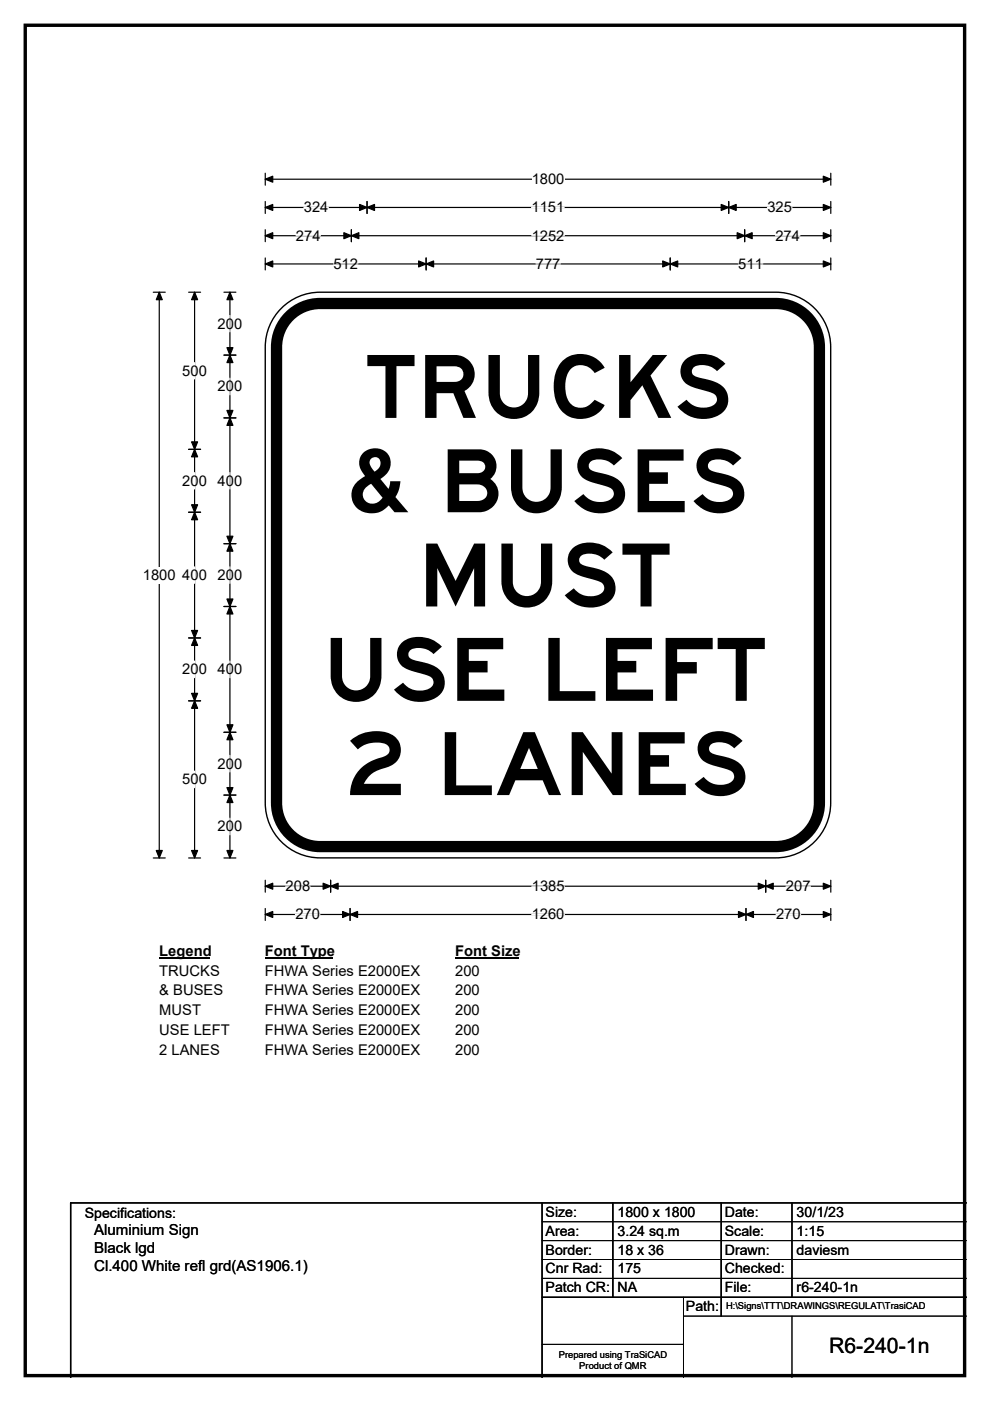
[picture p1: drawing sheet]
<svg xmlns="http://www.w3.org/2000/svg" width="210mm" height="297mm" viewBox="0 0 210 297" stroke-linecap="round" stroke-linejoin="round" font-family="sans-serif">
<path d="M5.4 5.4h199.2v286.3h-199.2z" fill="none" stroke="#000" stroke-width=".72"/>
<path d="M56.3 38h119.9M56.3 36.7v2.6M176.2 36.7v2.6" fill="none" stroke="#000" stroke-width=".25"/>
<path d="M56.3 38l1.5-.6v1.2zM174.6 37.4l1.6 .6-1.6 .6z" fill="#000" stroke="#000" stroke-width=".25"/>
<path d="M112.8 36.3h6.9v3.5h-6.9z" fill="#fff"/>
<g fill="none" stroke="#000" stroke-width=".25">
<path d="M56.3 44h119.9M56.3 42.7v2.6M56.3 48.7v2.5M56.3 54.7v2.5M56.3 50h119.9M56.3 56h119.9M74.5 48.7v2.5M77.9 42.7v2.6M90.4 54.7v2.5M142.2 54.7v2.5M154.6 42.7v2.6M157.9 48.7v2.5"/>
<path d="M176.2 42.7v2.6M176.2 48.7v2.5M176.2 54.7v2.5M32.5 62h2.6M33.8 62v119.9M32.5 181.9h2.6M56.3 186.6v2.6M56.3 192.6v2.6M56.3 187.9h119.9M56.3 193.9h119.9M70.1 186.6v2.6M74.3 192.6v2.6"/>
<path d="M158.2 192.6v2.6M162.4 186.6v2.6M176.2 186.6v2.6M176.2 192.6v2.6"/>
</g>
<g fill="#000" stroke="#000" stroke-width=".25">
<path d="M56.3 44l1.5-.7v1.3zM56.3 50l1.5-.7v1.3zM56.3 56l1.5-.7v1.3zM74.5 50l1.6-.7v1.3zM72.9 49.3l1.6 .7-1.6 .6zM77.9 44l1.5-.7v1.3zM76.3 43.3l1.6 .7-1.6 .6zM90.4 56l1.6-.7v1.3zM88.8 55.3l1.6 .7-1.6 .6zM140.6 55.3l1.6 .7-1.6 .6zM142.2 56l1.5-.7v1.3zM153 43.3l1.6 .7-1.6 .6z"/>
<path d="M154.6 44l1.5-.7v1.3zM156.4 49.3l1.5 .7-1.5 .6zM157.9 50l1.6-.7v1.3zM174.6 43.3l1.6 .7-1.6 .6zM174.6 49.3l1.6 .7-1.6 .6zM174.6 55.3l1.6 .7-1.6 .6zM33.8 62l.6 1.5h-1.3zM33.1 180.3h1.3l-.6 1.6zM56.3 187.9l1.5-.6v1.2zM56.3 193.9l1.5-.6v1.2zM70.1 187.9l1.6-.6v1.2zM68.5 187.3l1.6 .6-1.6 .6z"/>
<path d="M74.3 193.9l1.5-.6v1.2zM72.7 193.3l1.6 .6-1.6 .6zM156.6 193.3l1.6 .6-1.6 .6zM158.2 193.9l1.6-.6v1.2zM160.8 187.3l1.6 .6-1.6 .6zM162.4 187.9l1.6-.6v1.2zM174.6 187.3l1.6 .6-1.6 .6zM174.6 193.3l1.6 .6-1.6 .6z"/>
</g>
<g fill="none" stroke="#fff" stroke-width=".25">
<path d="M62.8 50h5.2M64.5 44h5.2M70.7 56h5.2M112.7 44h7M112.8 50h6.9M113.7 56h5.2M156.6 56h5.2M162.8 44h5.2M164.5 50h5.2M60.6 187.9h5.2M62.7 193.9h5.2M112.8 193.9h6.9"/>
<path d="M112.8 187.9h6.9M164.6 193.9h5.2M166.7 187.9h5.2"/>
</g>
<path d="M30.3 120.2h7v3.5h-7z" fill="#fff"/>
<g fill="none" stroke="#000" stroke-width=".25">
<path d="M40 62h2.5M41.3 62v119.9M47.5 62h2.5M47.5 75.3h2.5M48.8 62v119.9M40 95.3h2.5M47.5 88.6h2.5M40 108.6h2.5M47.5 115.3h2.5M40 135.3h2.5M47.5 128.6h2.5M40 148.6h2.5"/>
<path d="M47.5 155.3h2.5M47.5 168.6h2.5M40 181.9h2.5M47.5 181.9h2.5"/>
</g>
<g fill="#000" stroke="#000" stroke-width=".25">
<path d="M41.3 62l.6 1.5h-1.3zM48.8 75.3l.6 1.6h-1.3zM48.8 62l.6 1.5h-1.3zM48.1 73.7h1.3l-.6 1.6zM41.3 95.3l.6 1.6h-1.3zM40.6 93.7h1.3l-.6 1.6zM48.1 87h1.3l-.6 1.6zM48.8 88.6l.6 1.6h-1.3zM40.6 107h1.3l-.6 1.6zM41.3 108.6l.6 1.6h-1.3zM48.1 113.7h1.3l-.6 1.6zM48.8 115.3l.6 1.6h-1.3z"/>
<path d="M40.6 133.7h1.3l-.6 1.6zM41.3 135.3l.6 1.5h-1.3zM48.1 127h1.3l-.6 1.6zM48.8 128.6l.6 1.6h-1.3zM40.6 147h1.3l-.6 1.6zM41.3 148.6l.6 1.6h-1.3zM48.1 153.7h1.3l-.6 1.6zM48.8 155.3l.6 1.5h-1.3zM48.1 167h1.3l-.6 1.6zM48.8 168.6l.6 1.6h-1.3zM40.6 180.3h1.3l-.6 1.6zM48.1 180.3h1.3l-.6 1.6z"/>
</g>
<path d="M41.3 76.9v3.4M48.8 66.9v3.5M48.8 80.2v3.5M41.3 100.2v3.5M48.8 100.2v3.5M41.3 120.2v3.5M48.8 120.2v3.5M41.3 140.2v3.5M48.8 140.2v3.5M41.3 163.5v3.5M48.8 160.2v3.5M48.8 173.5v3.5" fill="none" stroke="#fff" stroke-width=".25"/>
<path d="M33.8 199.9h10.7v3.5h-10.7z" fill="#fff"/>
<path d="M33.8 203.2h10.7" fill="none" stroke="#000" stroke-width=".32"/>
<path d="M56.2 199.9h14.4v3.5h-14.4z" fill="#fff"/>
<path d="M56.2 203.2h14.4" fill="none" stroke="#000" stroke-width=".32"/>
<path d="M96.5 199.9h13.5v3.5h-13.5z" fill="#fff"/>
<path d="M96.5 203.2h13.5" fill="none" stroke="#000" stroke-width=".32"/>
<g fill="#fff">
<path d="M33.8 204.1h12.8v3.5h-12.8z"/>
<path d="M56.2 204.1h32.8v3.5h-32.8z"/>
<path d="M96.5 204.1h5.2v3.5h-5.2z"/>
<path d="M33.8 208.3h13.5v3.5h-13.5z"/>
<path d="M56.2 208.3h32.8v3.5h-32.8z"/>
<path d="M96.5 208.3h5.2v3.5h-5.2z"/>
<path d="M33.8 212.4h8.8v3.5h-8.8z"/>
<path d="M56.2 212.4h32.8v3.5h-32.8z"/>
<path d="M96.5 212.4h5.2v3.5h-5.2z"/>
<path d="M33.8 216.6h14.9v3.5h-14.9z"/>
<path d="M56.2 216.6h32.8v3.5h-32.8z"/>
<path d="M96.5 216.6h5.2v3.5h-5.2z"/>
<path d="M33.8 220.8h12.8v3.5h-12.8z"/>
<path d="M56.2 220.8h32.8v3.5h-32.8z"/>
<path d="M96.5 220.8h5.2v3.5h-5.2z"/>
</g>
<path d="M59.7 65.4a11.6 11.6 0 0 1 8.2-3.4h96.6a11.7 11.7 0 0 1 11.7 11.6v96.6a11.7 11.7 0 0 1-11.7 11.7h-96.6a11.7 11.7 0 0 1-11.6-11.7v-96.6a11.6 11.6 0 0 1 3.4-8.2z" fill-rule="evenodd" fill="#fff" stroke="#fff" stroke-width=".21"/>
<path d="M61.8 66.7a9.2 9.2 0 0 1 6.1-2.4h96.6a9.3 9.3 0 0 1 9.3 9.3v96.6a9.3 9.3 0 0 1-9.3 9.3h-96.6a9.2 9.2 0 0 1-9.2-9.3v-96.6a9.2 9.2 0 0 1 3.1-6.9z" fill="none" stroke="#000" stroke-width="2.4"/>
<path d="M59.7 65.4a11.6 11.6 0 0 1 8.2-3.4h96.6a11.7 11.7 0 0 1 11.7 11.6v96.6a11.7 11.7 0 0 1-11.7 11.7h-96.6a11.7 11.7 0 0 1-11.6-11.7v-96.6a11.6 11.6 0 0 1 3.4-8.2zM115 255v37M130 255v20M153 255v24M168 255v20M205 255h-190v37M115 275h90" fill="none" stroke="#000" stroke-width=".3"/>
<path d="M115 259h90M115 263h90M115 267h90M115 271h90M145 279h60M145 275v17M168 279v13M115 285h30" fill="none" stroke="#000" stroke-width=".21"/>
<g font-size="18.5">
<text x="77.4" y="88.6">TRUCKS</text>
<text x="73.2" y="108.6">&amp; BUSES</text>
<text x="88.7" y="128.6">MUST</text>
<text x="68.4" y="148.6">USE LEFT</text>
<text x="73.3" y="168.6">2 LANES</text>
</g>
<text font-size="4.5" x="175.9" y="286.9">R6-240-1n</text>
<g font-size="3.2">
<text x="20" y="261.9">Aluminium Sign</text>
<text x="20" y="265.7">Black lgd</text>
<text x="20" y="269.6">Cl.400 White refl grd(AS1906.1)</text>
</g>
<g font-size="3.1">
<text x="112.8" y="39.1">1800</text>
<text x="64.5" y="45">324</text>
<text x="112.7" y="45">1151</text>
<text x="162.8" y="45">325</text>
<text x="62.8" y="51">274</text>
<text x="112.8" y="51">1252</text>
<text x="164.5" y="51">274</text>
<text x="70.7" y="57">512</text>
<text x="113.7" y="57">777</text>
<text x="156.6" y="57">511</text>
<text x="46.2" y="69.7">200</text>
<text x="38.7" y="79.7">500</text>
<text x="46.2" y="83">200</text>
<text x="38.7" y="103">200</text>
<text x="46.2" y="103">400</text>
<text x="30.3" y="123">1800</text>
<text x="38.7" y="123">400</text>
<text x="46.2" y="123">200</text>
<text x="38.7" y="143">200</text>
<text x="46.2" y="143">400</text>
<text x="38.7" y="166.3">500</text>
<text x="46.2" y="163">200</text>
<text x="46.2" y="176.3">200</text>
<text x="60.6" y="189">208</text>
<text x="112.8" y="189">1385</text>
<text x="166.7" y="189">207</text>
<text x="62.7" y="194.9">270</text>
<text x="112.8" y="194.9">1260</text>
<text x="164.6" y="194.9">270</text>
<text x="33.8" y="202.7">Legend</text>
<text x="56.2" y="202.7">Font Type</text>
<text x="96.5" y="202.7">Font Size</text>
<text x="33.8" y="206.9">TRUCKS</text>
<text x="56.2" y="206.9">FHWA Series E2000EX</text>
<text x="96.5" y="206.9">200</text>
<text x="33.8" y="211.1">&amp; BUSES</text>
<text x="33.8" y="215.2">MUST</text>
<text x="56.2" y="211.1">FHWA Series E2000EX</text>
<text x="56.2" y="215.2">FHWA Series E2000EX</text>
<text x="96.5" y="211.1">200</text>
<text x="96.5" y="215.2">200</text>
<text x="33.8" y="219.4">USE LEFT</text>
<text x="56.2" y="219.4">FHWA Series E2000EX</text>
<text x="96.5" y="219.4">200</text>
<text x="33.8" y="223.6">2 LANES</text>
<text x="56.2" y="223.6">FHWA Series E2000EX</text>
<text x="96.5" y="223.6">200</text>
</g>
<g font-size="3">
<text x="115.7" y="258">Size:</text>
<text x="131" y="258">1800 x 1800</text>
<text x="153.7" y="258">Date:</text>
<text x="169" y="258">30/1/23</text>
<text x="18" y="258.2">Specifications:</text>
<text x="115.7" y="262">Area:</text>
<text x="131" y="262">3.24 sq.m</text>
<text x="153.7" y="262">Scale:</text>
<text x="169" y="262">1:15</text>
<text x="115.7" y="266">Border:</text>
<text x="115.7" y="270">Cnr Rad:</text>
<text x="131" y="266">18 x 36</text>
<text x="131" y="270">175</text>
<text x="153.7" y="266">Drawn:</text>
<text x="153.7" y="270">Checked:</text>
<text x="169" y="266">daviesm</text>
<text x="115.7" y="274">Patch CR:</text>
<text x="131" y="274">NA</text>
<text x="153.7" y="274">File:</text>
<text x="169" y="274">r6-240-1n</text>
<text x="145.5" y="278">Path:</text>
</g>
<g font-size="2">
<text x="154" y="277.6">H:\Signs\TTT\DRAWINGS\REGULAT\TrasiCAD</text>
<text x="118.5" y="287.8">Prepared using TraSiCAD</text>
<text x="122.9" y="290.2">Product of QMR</text>
</g>
</svg>
